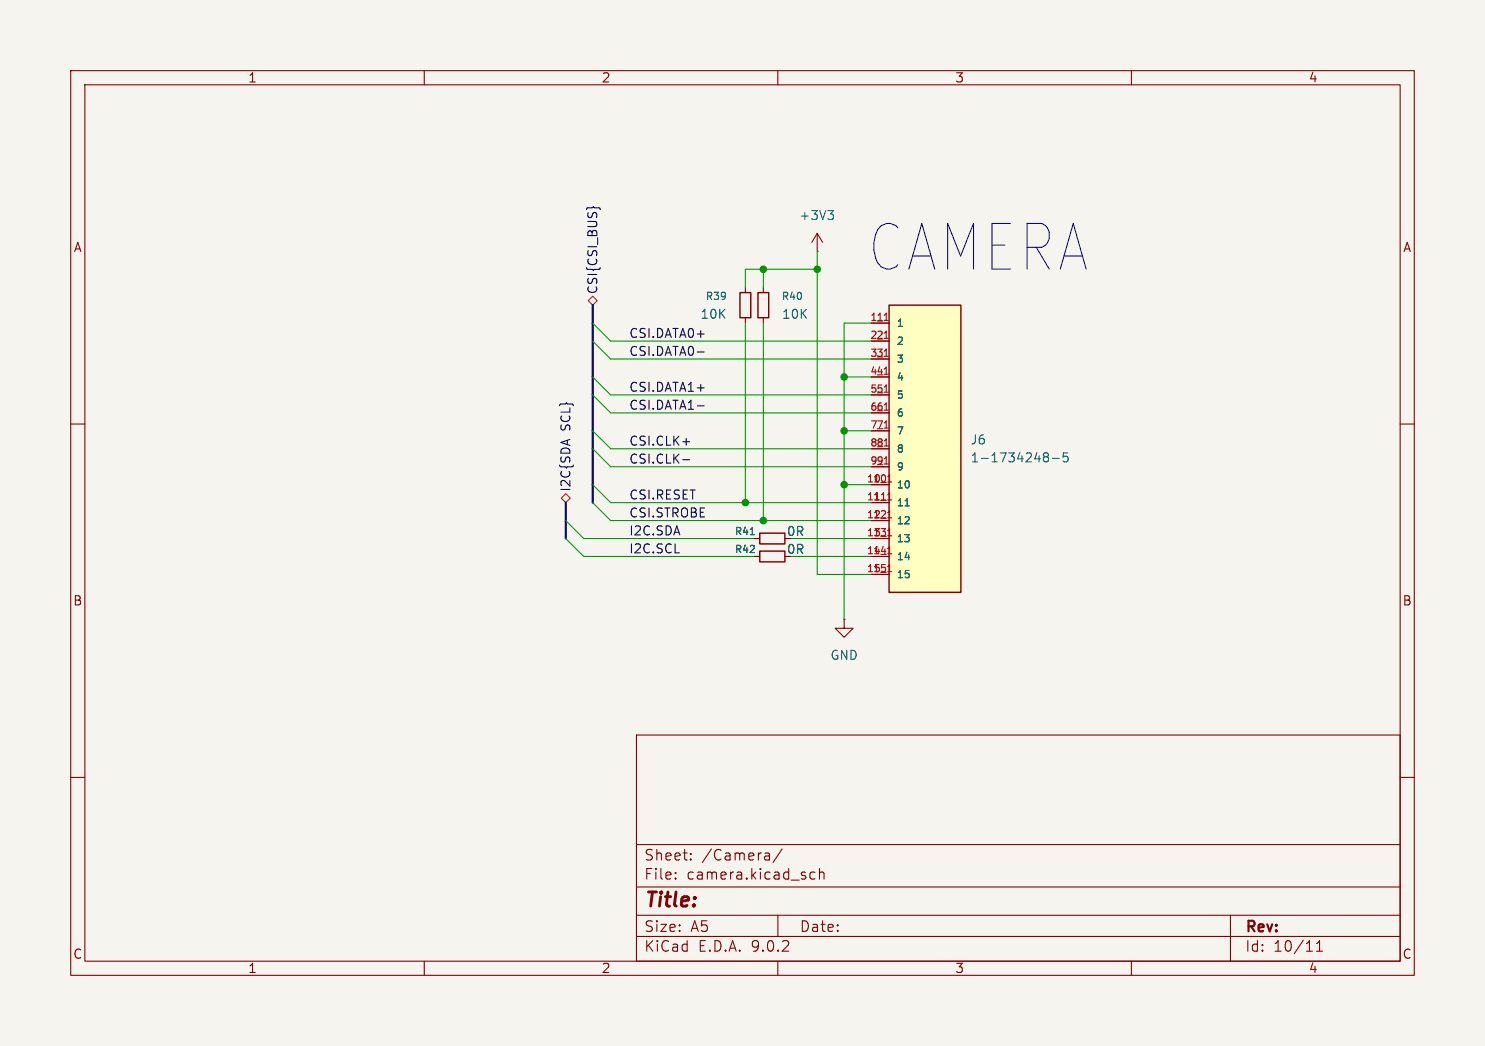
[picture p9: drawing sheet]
<svg xmlns="http://www.w3.org/2000/svg" width="210mm" height="148mm" viewBox="0 0 210 148" stroke-linecap="round" stroke-linejoin="round" font-family="sans-serif">
<path d="M0 0h210v148h-210z" fill="#f5f4ef" stroke="#f5f4ef" stroke-width=".14"/>
<g fill="none" stroke="#840000" stroke-width=".15">
<path d="M10 10h190v128h-190zM12 12h186v124h-186zM60 10v2M110 10v2M160 10v2M115.6 35.6h.1M115.6 33l-.8 1.3M115.6 33l.7 1.3M115.6 33v2.6M10 60h2M198 60h2M119.4 87.6v1.3h1.2l-1.2 1.3-1.3-1.3h1.3"/>
<path d="M119.4 87.6h.1M10 110h2M90 104h108v32h-108zM90 119.5h108M198 110h2M60 136v2M90 132.5h108M90 129.5h108M90 125.5h108M95.5 124.2l.1 .1-.1 .1M95.5 124.2v.1v.1M95.5 123.5v.1"/>
<path d="M95.5 124.2v.2M95.5 123.5h.1l-.1 .1M97.7 121.5l.1 .1-.1 .1M97.7 121.5l-.1 .1 .1 .1M97.7 120.8v.1M97.7 121.5v.2M97.7 120.8h.1l-.1 .1M97.7 120.8h-.1l.1 .1M108.3 120.7h.3l.2 .2v.8M108.8 121.6l-.5 .1M108.8 121l-.5 .1M110 136v2"/>
<path d="M110 129.5v3M110.6 120.1l-1.3 1.9M115.3 123.5l-.5-.1-.3 .3v.4l.2 .2 .1 .1 .5-.1M115.9 123.5a.37 .37 0 0 1 .6 .1v.8M115.9 122.9v1.5M160 136v2M174 129.5v6.5M186.2 134.6h.8M186.2 133.5l.4-.4v1.5"/>
</g>
<path d="M117.1 29.8h.8l-.5 .5M117.6 30.3l.3 .2v.3l-.3 .3" fill="none" stroke="#006464" stroke-width=".15"/>
<path d="M125.7 43.2h10.2v40.6h-10.2z" fill="#ffffc2"/>
<path d="M104.6 41.4h1.6v3.6h-1.6zM107.2 41.4h1.5v3.6h-1.5zM125.7 43.2h10.2v40.6h-10.2zM107.4 75.4h3.6v1.6h-3.6zM107.4 78h3.6v1.5h-3.6z" fill="none" stroke="#840000" stroke-width=".2"/>
<g fill="none" stroke="#840000" stroke-width=".15">
<path d="M105.4 40.6v.8M105.4 45v.7M107.9 40.6v.8M107.9 45v.7M123.2 45.7h2.5M123.2 48.3h2.5M123.2 50.8h2.5M123.2 53.3h2.5M123.2 55.9h2.5M123.2 58.4h2.5M106.7 76.2h.7M106.7 78.7h.7"/>
<path d="M123.2 61h2.5M123.2 63.5h2.5M123.2 66h2.5M123.2 68.6h2.5M123.2 71.1h2.5M123.2 73.7h2.5M123.2 76.2h2.5M123.2 78.7h2.5M123.2 81.3h2.5"/>
</g>
<g fill="none" stroke="#a90000" stroke-width=".15">
<path d="M125 45.3h.6M125 47.9h.6M125 50.4h.6M125 53h.6M125 55.5h.6M125 58h.6M125 60.6h.6M125 63.1h.6M125 65.7h.6M125.5 68.2h.6M125.5 70.7h.6M125.5 73.3h.6"/>
<path d="M125.5 75.8h.6M125.5 78.4h.6M125.5 80.9h.6"/>
</g>
<path d="M106.1 75.6h.6M128 71.6h.6M147.7 64.6h.1M147.7 64.1h.3l.2 .1 .1 .2-.3 .2M147.8 64.6h.2M147.8 64.6l-.1 .1M148 64.6l.3 .3-.1 .3-.2 .1h-.3M148.8 64.9h1M151 64.1h-.6l-.1 .6 .2-.1h.4l.2 .2-.1 .4-.2 .1h-.3l-.2-.1" fill="none" stroke="#006464" stroke-width=".15"/>
<path d="M83.2 42.5l.6-.6 .7 .6-.7 .7zM79.4 70.5l.6-.6 .6 .6-.6 .6z" fill="none" stroke="#725600" stroke-width=".15"/>
<path d="M82.9 29.6l.2-.2h.6l.2-.2 .2 .2h.6l.2 .2" fill="none" stroke="#000084" stroke-width=".15"/>
<path d="M98.6 49.8h1M98.6 57.4h1M96.6 65h.9M96.6 62.5h.9" fill="none" stroke="#0f0f0f" stroke-width=".15"/>
<path d="M83.8 43.2v27.9M80 71.1v5.1" fill="none" stroke="#000084" stroke-width=".3"/>
<g fill="none" stroke="#009600" stroke-width=".15">
<path d="M107.9 38.1v2.5M115.6 35.6v45.7h7.6M115.6 38.1h-10.2v2.5M83.8 55.9l2.6 2.5h36.8M83.8 53.3l2.6 2.6h36.8M83.8 48.3l2.6 2.5h36.8M83.8 45.7l2.6 2.6h36.8M105.4 45.7v25.4M107.9 45.7v28M119.4 53.3h3.8M123.2 45.7h-3.8v41.9M80 76.2l2.5 2.5h24.2"/>
<path d="M80 73.7l2.5 2.5h24.2M83.8 61l2.6 2.5h36.8M83.8 71.1l2.6 2.6h36.8M83.8 68.6l2.6 2.5h36.8M83.8 63.5l2.6 2.5h36.8M111.8 78.7h11.4M111.8 76.2h11.4M119.4 61h3.8M119.4 68.6h3.8"/>
</g>
<g fill="#009600" stroke="#009600" stroke-width=".15">
<circle cx="115.6" cy="38.1" r=".46"/>
<circle cx="119.4" cy="61" r=".46"/>
<circle cx="119.4" cy="68.6" r=".46"/>
<circle cx="107.9" cy="38.1" r=".46"/>
<circle cx="119.4" cy="53.3" r=".46"/>
<circle cx="105.4" cy="71.1" r=".46"/>
<circle cx="107.9" cy="73.7" r=".46"/>
</g>
<text font-size="9" fill="#0000c2" x="122.4" y="38.9">CAMERA</text>
<text font-size="2.8" fill="#840000" x="91" y="128.9">Title:</text>
<g font-size="2.1" fill="#840000">
<text x="91" y="124.7">File:</text>
<text x="91" y="122">Sheet:</text>
<text x="97.1" y="124.7">camera.kicad_sch</text>
<text x="99.2" y="122">/Camera/</text>
<text x="91" y="134.9">KiCad</text>
<text x="91" y="132.1">Size:</text>
<text x="97.7" y="132.1">A5</text>
<text x="98.7" y="134.9">E.D.A.</text>
<text x="106.3" y="134.9">9.0.2</text>
<text x="113" y="132.1">Date:</text>
<text x="176" y="132.3">Rev:</text>
<text x="176" y="134.9">Id:</text>
<text x="180.1" y="134.9">10/11</text>
</g>
<g font-size="1.8" fill="#840000">
<text x="35" y="11.9">1</text>
<text x="85" y="11.9">2</text>
<text x="135" y="11.9">3</text>
<text x="185" y="11.9">4</text>
<text x="10.3" y="35.9">A</text>
<text x="198.4" y="35.9">A</text>
<text x="111.2" y="76">0R</text>
<text x="111.2" y="78.6">0R</text>
<text x="10.3" y="85.9">B</text>
<text x="198.3" y="85.9">B</text>
<text x="10.3" y="135.9">C</text>
<text x="35" y="137.9">1</text>
<text x="85" y="137.9">2</text>
<text x="135" y="137.9">3</text>
<text x="185" y="137.9">4</text>
<text x="198.3" y="135.9">C</text>
</g>
<g font-size="1.8" fill="#006464">
<text x="112.9" y="31.3">+3V3</text>
<text x="99" y="45.3">10K</text>
<text x="110.5" y="45.3">10K</text>
<text x="137.2" y="63.1">J6</text>
<text x="137.2" y="65.6">1-1734248-5</text>
<text x="117.3" y="93.6">GND</text>
</g>
<g font-size="1.8" fill="#000084">
<text x="84.7" y="41.7" transform="rotate(-90 84.7 41.7)">CSI{CSI_BUS}</text>
<text x="80.9" y="61" transform="rotate(-90 80.9 61)">SCL}</text>
<text x="80.9" y="69.7" transform="rotate(-90 80.9 69.7)">I2C{SDA</text>
</g>
<g font-size="1.8" fill="#0f0f0f">
<text x="88.9" y="47.9">CSI.DATA0+</text>
<text x="88.9" y="50.5">CSI.DATA0-</text>
<text x="88.9" y="55.5">CSI.DATA1+</text>
<text x="88.9" y="58.1">CSI.DATA1-</text>
<text x="88.9" y="65.7">CSI.CLK-</text>
<text x="88.9" y="63.2">CSI.CLK+</text>
<text x="88.9" y="70.8">CSI.RESET</text>
<text x="88.9" y="75.9">I2C.SDA</text>
<text x="88.9" y="73.3">CSI.STROBE</text>
<text x="88.9" y="78.4">I2C.SCL</text>
</g>
<g font-size="1.4" fill="#006464">
<text x="99.7" y="42.6">R39</text>
<text x="110.5" y="42.6">R40</text>
<text x="126.7" y="46.5">1</text>
<text x="126.7" y="49">2</text>
<text x="126.7" y="51.5">3</text>
<text x="126.7" y="54.1">4</text>
<text x="126.7" y="56.6">5</text>
<text x="126.7" y="59.2">6</text>
<text x="126.7" y="61.7">7</text>
<text x="126.7" y="64.2">8</text>
<text x="126.7" y="66.8">9</text>
<text x="126.7" y="69.3">10</text>
<text x="126.7" y="71.9">11</text>
<text x="103.8" y="75.9">R41</text>
<text x="126.7" y="74.4">12</text>
<text x="126.7" y="76.9">13</text>
<text x="103.8" y="78.5">R42</text>
<text x="126.7" y="79.5">14</text>
<text x="126.7" y="82">15</text>
</g>
<g font-size="1.4" fill="#a90000">
<text x="123" y="45.5">1_1</text>
<text x="123.8" y="45.5">1</text>
<text x="123" y="48">2_1</text>
<text x="123" y="50.5">3_1</text>
<text x="123" y="53.1">4_1</text>
<text x="123.8" y="48">2</text>
<text x="123.8" y="50.5">3</text>
<text x="123.8" y="53.1">4</text>
<text x="123" y="55.6">5_1</text>
<text x="123" y="58.2">6_1</text>
<text x="123.8" y="55.6">5</text>
<text x="123.8" y="58.2">6</text>
<text x="123" y="60.7">7_1</text>
<text x="123" y="63.2">8_1</text>
<text x="123" y="65.8">9_1</text>
<text x="123.8" y="60.7">7</text>
<text x="123.8" y="63.2">8</text>
<text x="123.8" y="65.8">9</text>
<text x="122.5" y="68.3">10_1</text>
<text x="122.5" y="70.9">11_1</text>
<text x="123.4" y="68.3">10</text>
<text x="124.2" y="70.9">1</text>
<text x="122.5" y="73.4">12_1</text>
<text x="122.5" y="75.9">13_1</text>
<text x="123.4" y="73.4">12</text>
<text x="123.4" y="75.9">13</text>
<text x="122.5" y="78.5">14_1</text>
<text x="122.5" y="81">15_1</text>
<text x="123.4" y="78.5">14</text>
<text x="123.4" y="81">15</text>
</g>
</svg>
